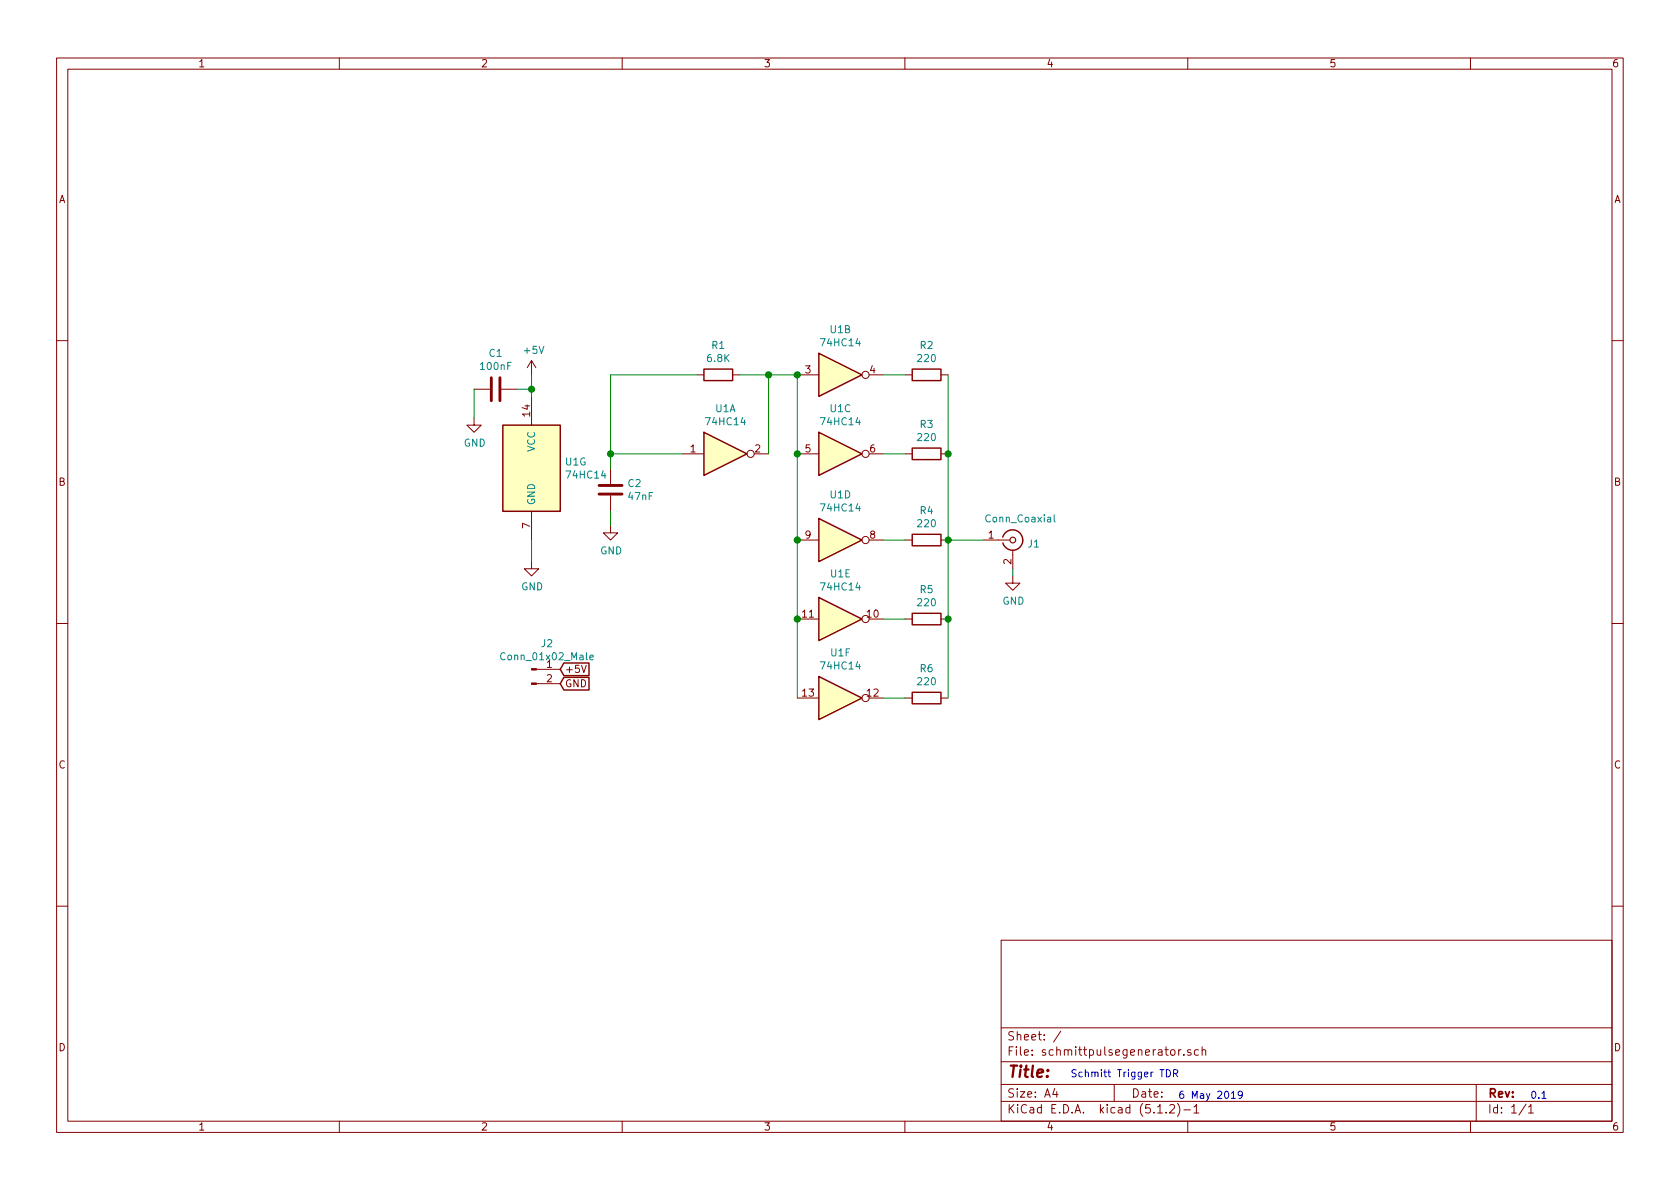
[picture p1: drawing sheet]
EESchema Schematic File Version 4
EELAYER 29 0
EELAYER END
$Descr A4 11693 8268
encoding utf-8
Sheet 1 1
Title ""
Date ""
Rev ""
Comp ""
Comment1 ""
Comment2 ""
Comment3 ""
Comment4 ""
$EndDescr
$Comp
L power:+5V #PWR02
U 1 1
P 3700 2600
F 0 "#PWR02" H 3700 2450 50  0001 C CNN
F 1 "+5V" H 3715 2773 50  0000 C CNN
F 2 "" H 3700 2600 50  0001 C CNN
F 3 "" H 3700 2600 50  0001 C CNN
	1    3700 2600
	1    0    0    -1  
$EndComp
$Comp
L power:GND #PWR03
U 1 1
P 3700 3900
F 0 "#PWR03" H 3700 3650 50  0001 C CNN
F 1 "GND" H 3705 3727 50  0000 C CNN
F 2 "" H 3700 3900 50  0001 C CNN
F 3 "" H 3700 3900 50  0001 C CNN
	1    3700 3900
	1    0    0    -1  
$EndComp
$Comp
L 74xx:74HC14 U1
U 1 1
P 5050 3150
F 0 "U1" H 5050 3467 50  0000 C CNN
F 1 "74HC14" H 5050 3376 50  0000 C CNN
F 2 "Package_SO:SOIC-14_3.9x8.7mm_P1.27mm" H 5050 3150 50  0001 C CNN
F 3 "http://www.ti.com/lit/gpn/sn74HC14" H 5050 3150 50  0001 C CNN
	1    5050 3150
	1    0    0    -1  
$EndComp
$Comp
L 74xx:74HC14 U1
U 2 1
P 5850 2600
F 0 "U1" H 5850 2917 50  0000 C CNN
F 1 "74HC14" H 5850 2826 50  0000 C CNN
F 2 "Package_SO:SOIC-14_3.9x8.7mm_P1.27mm" H 5850 2600 50  0001 C CNN
F 3 "http://www.ti.com/lit/gpn/sn74HC14" H 5850 2600 50  0001 C CNN
	2    5850 2600
	1    0    0    -1  
$EndComp
$Comp
L 74xx:74HC14 U1
U 3 1
P 5850 3150
F 0 "U1" H 5850 3467 50  0000 C CNN
F 1 "74HC14" H 5850 3376 50  0000 C CNN
F 2 "Package_SO:SOIC-14_3.9x8.7mm_P1.27mm" H 5850 3150 50  0001 C CNN
F 3 "http://www.ti.com/lit/gpn/sn74HC14" H 5850 3150 50  0001 C CNN
	3    5850 3150
	1    0    0    -1  
$EndComp
$Comp
L 74xx:74HC14 U1
U 4 1
P 5850 3750
F 0 "U1" H 5850 4067 50  0000 C CNN
F 1 "74HC14" H 5850 3976 50  0000 C CNN
F 2 "Package_SO:SOIC-14_3.9x8.7mm_P1.27mm" H 5850 3750 50  0001 C CNN
F 3 "http://www.ti.com/lit/gpn/sn74HC14" H 5850 3750 50  0001 C CNN
	4    5850 3750
	1    0    0    -1  
$EndComp
$Comp
L 74xx:74HC14 U1
U 5 1
P 5850 4300
F 0 "U1" H 5850 4617 50  0000 C CNN
F 1 "74HC14" H 5850 4526 50  0000 C CNN
F 2 "Package_SO:SOIC-14_3.9x8.7mm_P1.27mm" H 5850 4300 50  0001 C CNN
F 3 "http://www.ti.com/lit/gpn/sn74HC14" H 5850 4300 50  0001 C CNN
	5    5850 4300
	1    0    0    -1  
$EndComp
$Comp
L 74xx:74HC14 U1
U 6 1
P 5850 4850
F 0 "U1" H 5850 5167 50  0000 C CNN
F 1 "74HC14" H 5850 5076 50  0000 C CNN
F 2 "Package_SO:SOIC-14_3.9x8.7mm_P1.27mm" H 5850 4850 50  0001 C CNN
F 3 "http://www.ti.com/lit/gpn/sn74HC14" H 5850 4850 50  0001 C CNN
	6    5850 4850
	1    0    0    -1  
$EndComp
$Comp
L 74xx:74HC14 U1
U 7 1
P 3700 3250
F 0 "U1" H 3930 3296 50  0000 L CNN
F 1 "74HC14" H 3930 3205 50  0000 L CNN
F 2 "Package_SO:SOIC-14_3.9x8.7mm_P1.27mm" H 3700 3250 50  0001 C CNN
F 3 "http://www.ti.com/lit/gpn/sn74HC14" H 3700 3250 50  0001 C CNN
	7    3700 3250
	1    0    0    -1  
$EndComp
$Comp
L Connector:Conn_Coaxial J1
U 1 1
P 7050 3750
F 0 "J1" H 7150 3725 50  0000 L CNN
F 1 "Conn_Coaxial" H 6850 3900 50  0000 L CNN
F 2 "Connector_Coaxial:BNC_PanelMountable_Vertical" H 7050 3750 50  0001 C CNN
F 3 " ~" H 7050 3750 50  0001 C CNN
	1    7050 3750
	1    0    0    -1  
$EndComp
$Comp
L power:GND #PWR05
U 1 1
P 7050 4000
F 0 "#PWR05" H 7050 3750 50  0001 C CNN
F 1 "GND" H 7055 3827 50  0000 C CNN
F 2 "" H 7050 4000 50  0001 C CNN
F 3 "" H 7050 4000 50  0001 C CNN
	1    7050 4000
	1    0    0    -1  
$EndComp
Wire Wire Line
	3700 3900 3700 3750
Wire Wire Line
	3700 2750 3700 2700
$Comp
L Device:R R1
U 1 1
P 5000 2600
F 0 "R1" V 4793 2600 50  0000 C CNN
F 1 "6.8K" V 4884 2600 50  0000 C CNN
F 2 "Resistor_SMD:R_0603_1608Metric_Pad1.05x0.95mm_HandSolder" V 4930 2600 50  0001 C CNN
F 3 "~" H 5000 2600 50  0001 C CNN
	1    5000 2600
	0    1    1    0   
$EndComp
$Comp
L Device:R R2
U 1 1
P 6450 2600
F 0 "R2" V 6243 2600 50  0000 C CNN
F 1 "220" V 6334 2600 50  0000 C CNN
F 2 "Resistor_SMD:R_0603_1608Metric_Pad1.05x0.95mm_HandSolder" V 6380 2600 50  0001 C CNN
F 3 "~" H 6450 2600 50  0001 C CNN
	1    6450 2600
	0    1    1    0   
$EndComp
$Comp
L Device:R R3
U 1 1
P 6450 3150
F 0 "R3" V 6243 3150 50  0000 C CNN
F 1 "220" V 6334 3150 50  0000 C CNN
F 2 "Resistor_SMD:R_0603_1608Metric_Pad1.05x0.95mm_HandSolder" V 6380 3150 50  0001 C CNN
F 3 "~" H 6450 3150 50  0001 C CNN
	1    6450 3150
	0    1    1    0   
$EndComp
$Comp
L Device:R R4
U 1 1
P 6450 3750
F 0 "R4" V 6243 3750 50  0000 C CNN
F 1 "220" V 6334 3750 50  0000 C CNN
F 2 "Resistor_SMD:R_0603_1608Metric_Pad1.05x0.95mm_HandSolder" V 6380 3750 50  0001 C CNN
F 3 "~" H 6450 3750 50  0001 C CNN
	1    6450 3750
	0    1    1    0   
$EndComp
$Comp
L Device:R R5
U 1 1
P 6450 4300
F 0 "R5" V 6243 4300 50  0000 C CNN
F 1 "220" V 6334 4300 50  0000 C CNN
F 2 "Resistor_SMD:R_0603_1608Metric_Pad1.05x0.95mm_HandSolder" V 6380 4300 50  0001 C CNN
F 3 "~" H 6450 4300 50  0001 C CNN
	1    6450 4300
	0    1    1    0   
$EndComp
$Comp
L Device:R R6
U 1 1
P 6450 4850
F 0 "R6" V 6243 4850 50  0000 C CNN
F 1 "220" V 6334 4850 50  0000 C CNN
F 2 "Resistor_SMD:R_0603_1608Metric_Pad1.05x0.95mm_HandSolder" V 6380 4850 50  0001 C CNN
F 3 "~" H 6450 4850 50  0001 C CNN
	1    6450 4850
	0    1    1    0   
$EndComp
$Comp
L Device:C C2
U 1 1
P 4250 3400
F 0 "C2" H 4365 3446 50  0000 L CNN
F 1 "47nF" H 4365 3355 50  0000 L CNN
F 2 "Capacitor_SMD:C_0603_1608Metric_Pad1.05x0.95mm_HandSolder" H 4288 3250 50  0001 C CNN
F 3 "~" H 4250 3400 50  0001 C CNN
	1    4250 3400
	1    0    0    -1  
$EndComp
$Comp
L Device:C C1
U 1 1
P 3450 2700
F 0 "C1" V 3198 2700 50  0000 C CNN
F 1 "100nF" V 3289 2700 50  0000 C CNN
F 2 "Capacitor_SMD:C_0603_1608Metric_Pad1.05x0.95mm_HandSolder" H 3488 2550 50  0001 C CNN
F 3 "~" H 3450 2700 50  0001 C CNN
	1    3450 2700
	0    1    1    0   
$EndComp
$Comp
L power:GND #PWR01
U 1 1
P 3300 2900
F 0 "#PWR01" H 3300 2650 50  0001 C CNN
F 1 "GND" H 3305 2727 50  0000 C CNN
F 2 "" H 3300 2900 50  0001 C CNN
F 3 "" H 3300 2900 50  0001 C CNN
	1    3300 2900
	1    0    0    -1  
$EndComp
Wire Wire Line
	3300 2900 3300 2700
Wire Wire Line
	3600 2700 3700 2700
Connection ~ 3700 2700
Wire Wire Line
	3700 2700 3700 2600
$Comp
L power:GND #PWR04
U 1 1
P 4250 3650
F 0 "#PWR04" H 4250 3400 50  0001 C CNN
F 1 "GND" H 4255 3477 50  0000 C CNN
F 2 "" H 4250 3650 50  0001 C CNN
F 3 "" H 4250 3650 50  0001 C CNN
	1    4250 3650
	1    0    0    -1  
$EndComp
Wire Wire Line
	4250 3650 4250 3550
Wire Wire Line
	4250 3250 4250 3150
Wire Wire Line
	4250 3150 4750 3150
Wire Wire Line
	4250 3150 4250 2600
Wire Wire Line
	4250 2600 4850 2600
Connection ~ 4250 3150
Wire Wire Line
	5150 2600 5350 2600
Wire Wire Line
	5350 3150 5350 2600
Connection ~ 5350 2600
Wire Wire Line
	5350 2600 5550 2600
Wire Wire Line
	6150 2600 6300 2600
Wire Wire Line
	5550 2600 5550 3150
Connection ~ 5550 2600
Wire Wire Line
	5550 3150 5550 3750
Connection ~ 5550 3150
Wire Wire Line
	5550 3750 5550 4300
Connection ~ 5550 3750
Wire Wire Line
	5550 4300 5550 4850
Connection ~ 5550 4300
Wire Wire Line
	6150 3150 6300 3150
Wire Wire Line
	6150 3750 6300 3750
Wire Wire Line
	6150 4300 6300 4300
Wire Wire Line
	6150 4850 6300 4850
Wire Wire Line
	7050 4000 7050 3950
Wire Wire Line
	6850 3750 6600 3750
Wire Wire Line
	6600 2600 6600 3150
Wire Wire Line
	6600 3150 6600 3750
Connection ~ 6600 3150
Connection ~ 6600 3750
Wire Wire Line
	6600 3750 6600 4300
Wire Wire Line
	6600 4300 6600 4850
Connection ~ 6600 4300
Text Notes 7450 7500 0    50   ~ 0
Schmitt Trigger TDR
Text Notes 8200 7650 0    50   ~ 0
6 May 2019
Text Notes 10650 7650 0    50   ~ 0
0.1
$Comp
L Connector:Conn_01x02_Male J2
U 1 1
P 3700 4650
F 0 "J2" H 3808 4831 50  0000 C CNN
F 1 "Conn_01x02_Male" H 3808 4740 50  0000 C CNN
F 2 "Connector_PinHeader_2.54mm:PinHeader_1x02_P2.54mm_Vertical" H 3700 4650 50  0001 C CNN
F 3 "~" H 3700 4650 50  0001 C CNN
	1    3700 4650
	1    0    0    -1  
$EndComp
Text GLabel 3900 4650 2    50   Input ~ 0
+5V
Text GLabel 3900 4750 2    50   Input ~ 0
GND
$EndSCHEMATC
